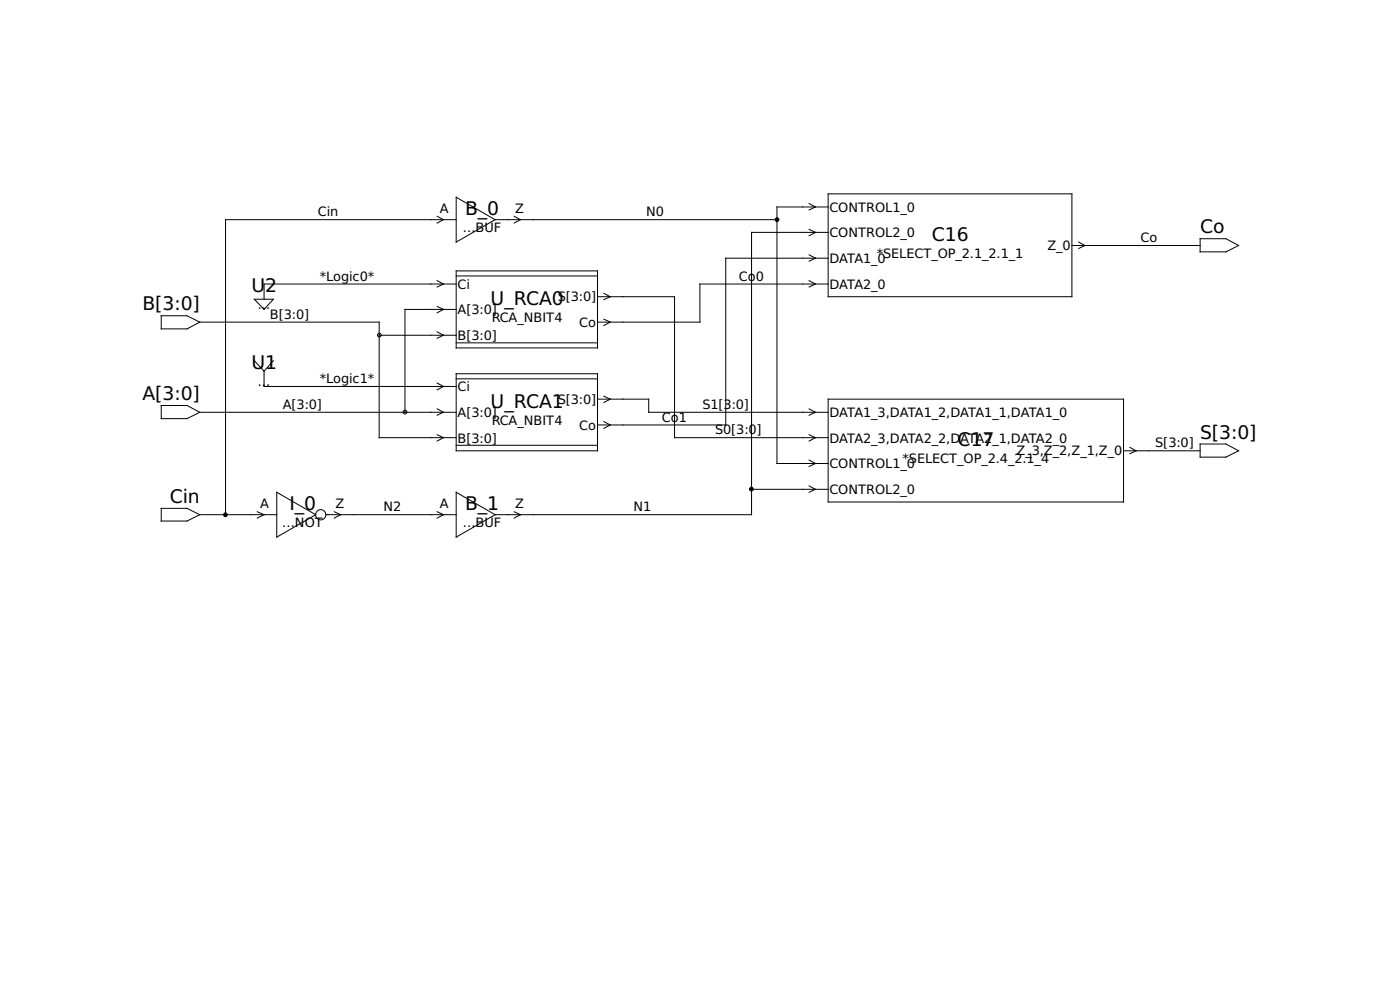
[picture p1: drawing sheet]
<svg xmlns="http://www.w3.org/2000/svg" width="420mm" height="297mm" viewBox="0 0 420 297" stroke-linecap="round" stroke-linejoin="round" font-family="sans-serif">
<g fill="none" stroke="#000" stroke-width=".3">
<path d="M136.9 59.2l11.7 6.7-11.7 6.7zM248.5 58.2h73.2v30.8h-73.2zM131.2 64.9l1.9 1-1.9 1M136.9 65.9h-69.2v88.5M148.6 65.9h84.6M154.3 64.9l1.9 1-1.9 1M242.8 68.8l1.9 .9-1.9 1M242.8 76.5l1.9 1-1.9 .9M242.8 61.1l1.9 1-1.9 .9M248.5 69.7h-22.9v84.7h-77M248.5 77.5h-30.7v50h-38.5M248.5 62.1h-15.3v77h15.3"/>
<path d="M321.7 73.7h38.5M323.7 72.6l1.9 1.1-1.9 .8M360.2 71.6h7.7l3.8 2.1-3.8 1.9h-7.7zM48.4 94.7h7.7l3.8 1.9-3.8 2.1h-7.7zM59.9 96.6h53.9v34.7h23.1M76.3 89.8h5.7l-2.8 3zM131.2 84.2l1.9 1-1.9 .9M131.2 91.9l1.9 .9-1.9 1.1M131.2 99.6l1.9 1-1.9 .9M136.9 81.3h42.4v23.1h-42.4zM136.9 82.8h42.4M136.9 85.2h-57.7v4.6"/>
<path d="M136.9 92.8h-15.4v30.9M179.3 89h23.1v42.3h46.1M181.2 95.8l1.9 .8-1.9 1.1M181.2 88l1.9 1-1.9 .9M242.8 84.2l1.9 1-1.9 .9M248.5 85.2h-38.4v11.4h-30.8M76.3 108.2l2.9 3.2M79.2 111.4v4.6h57.7M82 108.2l-2.8 3.2M113.8 100.6h23.1M131.2 114.9l1.9 1.1-1.9 1M136.9 112.1h42.4v23.2h-42.4z"/>
<path d="M136.9 102.9h42.4M136.9 113.7h42.4M179.3 119.8h15.4v3.9h53.8M181.2 118.9l1.9 .9-1.9 1M248.5 119.8h88.7v30.8h-88.7zM48.4 121.7h7.7l3.8 2-3.8 1.9h-7.7zM59.9 123.7h77M131.2 122.7l1.9 1-1.9 .9M131.2 130.4l1.9 .9-1.9 1M136.9 133.6h42.4M181.2 126.5l1.9 1-1.9 1M242.8 138l1.9 1.1-1.9 .9"/>
<path d="M242.8 122.7l1.9 1-1.9 .9M242.8 130.4l1.9 .9-1.9 1M337.2 135.3h23M339.1 134.2l1.9 1.1-1.9 .8M360.2 133.2h7.7l3.8 2.1-3.8 1.9h-7.7zM48.4 152.5h7.7l3.8 1.9-3.8 1.9h-7.7zM59.9 154.4h23.2M77.2 153.5l2 .9-2 1M83.1 147.7l11.6 6.7-11.6 6.8zM97.8 154.4h39.1M100.3 153.5l1.9 .9-1.9 1M131.2 153.5l1.9 .9-1.9 1"/>
<path d="M136.9 147.7l11.7 6.7-11.7 6.8zM154.3 153.5l1.9 .9-1.9 1M225.6 146.8h22.9M242.8 145.8l1.9 1-1.9 .9"/>
<circle cx="113.8" cy="100.6" r=".56"/>
<circle cx="121.5" cy="123.7" r=".56"/>
<circle cx="96.3" cy="154.5" r="1.54"/>
</g>
<g fill="#000" stroke="#000" stroke-width=".3">
<circle cx="233.2" cy="65.9" r=".56"/>
<circle cx="67.6" cy="154.5" r=".56"/>
<circle cx="225.5" cy="146.8" r=".56"/>
</g>
<g font-size="5.6">
<text x="139.6" y="64.5">B_0</text>
<text x="360.2" y="70">Co</text>
<text x="279.7" y="72.3">C16</text>
<text x="75.4" y="87.6">U</text>
<text x="79.6" y="87.6">2</text>
<text x="42.8" y="93.1">B[3:0]</text>
<text x="147.2" y="91.4">U_RCA0</text>
<text x="75.4" y="110.7">U1</text>
<text x="42.8" y="120">A[3:0]</text>
<text x="147.2" y="122.3">U_RCA1</text>
<text x="360.2" y="131.6">S[3:0]</text>
<text x="287.4" y="133.9">C17</text>
<text x="50.9" y="150.9">Cin</text>
<text x="86.9" y="153.2">I_0</text>
<text x="139.6" y="153.2">B_1</text>
</g>
<g font-size="3.9">
<text x="95.4" y="64.9">Cin</text>
<text x="132" y="63.9">A</text>
<text x="154.6" y="63.9">Z</text>
<text x="193.9" y="64.9">N0</text>
<text x="248.9" y="63.5">CONTROL1_0</text>
<text x="138.9" y="69.6">...BUF</text>
<text x="248.9" y="71.2">CONTROL2_0</text>
<text x="263.1" y="77.3">*SELECT_OP_2.1_2.1_1</text>
<text x="314.3" y="75.1">Z_0</text>
<text x="342.3" y="72.6">Co</text>
<text x="248.9" y="78.9">DATA1_0</text>
<text x="96" y="84.2">*Logic0*</text>
<text x="137.3" y="86.6">Ci</text>
<text x="221.7" y="84.2">Co0</text>
<text x="248.9" y="86.6">DATA2_0</text>
<text x="77.3" y="92.7">...</text>
<text x="81" y="95.6">B[3:0]</text>
<text x="137.3" y="94.4">A[3:0]</text>
<text x="167.4" y="90.4">S[3:0]</text>
<text x="137.3" y="102">B[3:0]</text>
<text x="147.6" y="96.5">RCA_NBIT4</text>
<text x="173.9" y="98.2">Co</text>
<text x="77.3" y="115.8">..</text>
<text x="79.9" y="115.8">.</text>
<text x="96" y="114.9">*Logic1*</text>
<text x="137.3" y="117.3">Ci</text>
<text x="84.8" y="122.7">A[3:0]</text>
<text x="137.3" y="125.1">A[3:0]</text>
<text x="167.4" y="121.3">S[3:0]</text>
<text x="210.8" y="122.7">S1[3:0]</text>
<text x="248.9" y="125.1">DATA1_3,DATA1_2,DATA1_1,DATA1_0</text>
<text x="147.6" y="127.4">RCA_NBIT4</text>
<text x="173.9" y="128.9">Co</text>
<text x="198.6" y="126.5">Co1</text>
<text x="214.6" y="130.3">S0[3:0]</text>
<text x="137.3" y="132.8">B[3:0]</text>
<text x="248.9" y="132.8">DATA2_3,DATA2_2,DATA2_1,DATA2_0</text>
<text x="305.1" y="136.7">Z_3,Z_2,Z_1,Z_0</text>
<text x="346.7" y="134.2">S[3:0]</text>
<text x="248.9" y="140.5">CONTROL1_0</text>
<text x="270.9" y="138.9">*SELECT_OP_2.4_2.1_4</text>
<text x="248.9" y="148.2">CONTROL2_0</text>
<text x="78.1" y="152.5">A</text>
<text x="100.7" y="152.5">Z</text>
<text x="115.1" y="153.4">N2</text>
<text x="132" y="152.5">A</text>
<text x="154.6" y="152.5">Z</text>
<text x="190.1" y="153.4">N1</text>
<text x="84.7" y="158.2">...NOT</text>
<text x="138.9" y="158.2">...BUF</text>
</g>
</svg>
